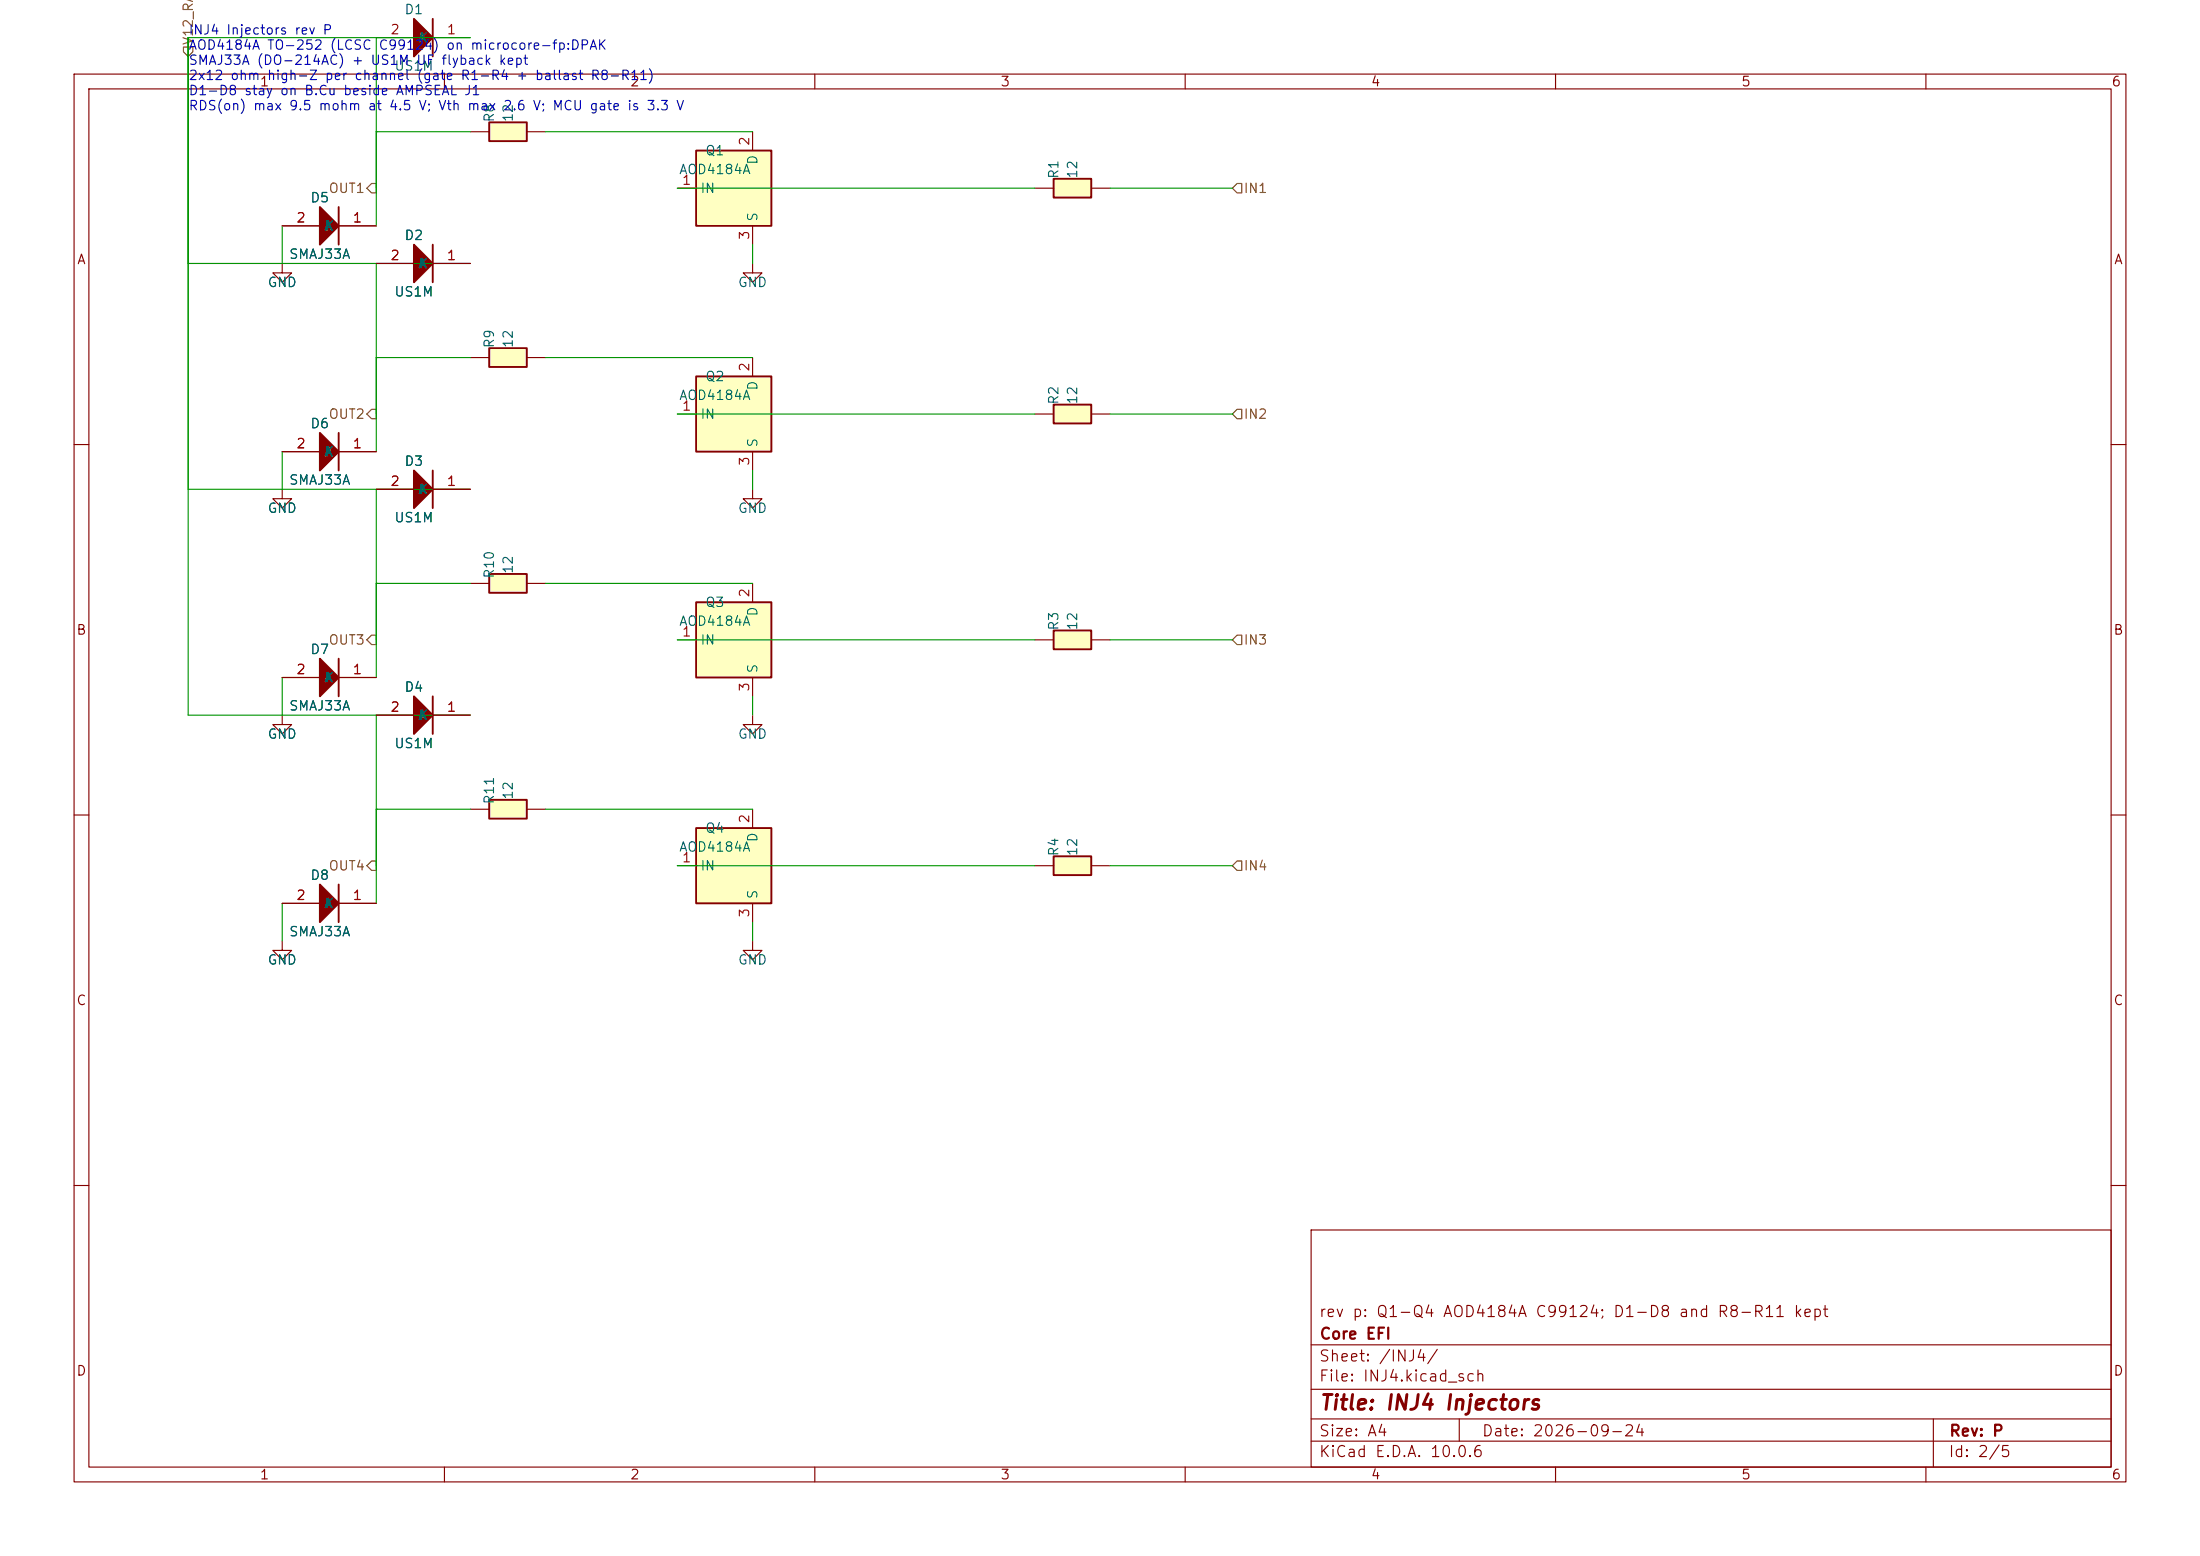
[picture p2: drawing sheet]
(kicad_sch
 (version 20231120)
 (generator "eeschema")
 (generator_version "8.0")
 (paper "A4")
 (title_block
  (title "INJ4 Injectors")
  (date "2026-09-24")
  (rev "P")
  (company "Core EFI")
  (comment 1 "rev p: Q1-Q4 AOD4184A C99124; D1-D8 and R8-R11 kept"))
 (lib_symbols
 (symbol "Power_Management:AUIPS2041L" (in_bom yes) (on_board yes)
    (property "Reference" "U" (at 3.81 1.27 0) (effects (font (size 1.27 1.27)) (justify left)))
    (property "Value" "AUIPS2041L" (at 3.81 -1.27 0) (effects (font (size 1.27 1.27)) (justify left)))
    (property "Footprint" "Package_TO_SOT_SMD:SOT-223-3_TabPin2" (at 0 0 0) (effects (font (size 1.27 1.27) italic) hide))
    (property "Datasheet" "https://www.infineon.com/dgdl/Infineon-AUIPS2041-DS-v01_00-EN.pdf?fileId=5546d4625a888733015aae147a9d4c57" (at 0 0 0) (effects (font (size 1.27 1.27)) hide))
    (symbol "AUIPS2041L_0_1"
    (rectangle (start -7.62 5.08) (end 2.54 -5.08) (stroke (width 0.254) (type default)) (fill (type background))))
    (symbol "AUIPS2041L_1_1"
    (pin input line (at -10.16 0 0) (length 2.54) (name "IN" (effects (font (size 1.27 1.27)))) (number "1" (effects (font (size 1.27 1.27)))))
    (pin passive line (at 0 7.62 270) (length 2.54) (name "D" (effects (font (size 1.27 1.27)))) (number "2" (effects (font (size 1.27 1.27)))))
    (pin power_in line (at 0 -7.62 90) (length 2.54) (name "S" (effects (font (size 1.27 1.27)))) (number "3" (effects (font (size 1.27 1.27)))))))
 (symbol "hellen-one-common:Res" (pin_numbers hide) (in_bom yes) (on_board yes)
    (property "Reference" "R" (at 3.81 2.54 0) (effects (font (size 1.27 1.27))))
    (property "Value" "Res" (at 5.08 -2.54 0) (effects (font (size 1.27 1.27))))
    (property "Footprint" "microcore-fp:R0603" (at 3.81 -3.81 0) (effects (font (size 1.27 1.27)) hide))
    (property "Datasheet" "" (at 0 0 0) (effects (font (size 1.27 1.27)) hide))
    (property "LCSC" "" (at 0 0 0) (effects (font (size 1.27 1.27))))
    (symbol "Res_1_0"
    (rectangle (start 2.54 -1.27) (end 7.62 1.27) (stroke (width 0.254) (type default)) (fill (type background)))
    (pin passive line (at 0 0 0) (length 2.54) (name "" (effects (font (size 1.27 1.27)))) (number "1" (effects (font (size 1.27 1.27)))))
    (pin passive line (at 10.16 0 180) (length 2.54) (name "" (effects (font (size 1.27 1.27)))) (number "2" (effects (font (size 1.27 1.27)))))))
 (symbol "hellen-one-common:+12V_RAW" (power) (pin_names (offset 0)) (in_bom yes) (on_board yes)
    (property "Reference" "#PWR" (at 0 -3.81 0) (effects (font (size 1.27 1.27)) hide))
    (property "Value" "+12V_RAW" (at 0 3.556 0) (effects (font (size 1.27 1.27))))
    (property "Footprint" "" (at 0 0 0) (effects (font (size 1.27 1.27)) hide))
    (property "Datasheet" "" (at 0 0 0) (effects (font (size 1.27 1.27)) hide))
    (symbol "+12V_RAW_0_1"
    (polyline (pts (xy -0.762 1.27) (xy 0 2.54)) (stroke (width 0) (type default)) (fill (type none)))
    (polyline (pts (xy 0 0) (xy 0 2.54)) (stroke (width 0) (type default)) (fill (type none)))
    (polyline (pts (xy 0 2.54) (xy 0.762 1.27)) (stroke (width 0) (type default)) (fill (type none))))
    (symbol "+12V_RAW_1_1"
    (pin power_in line (at 0 0 90) (length 0) hide (name "+12V_RAW" (effects (font (size 1.27 1.27)))) (number "1" (effects (font (size 1.27 1.27)))))))
 (symbol "hellen-one-common:1N4148WS" (in_bom yes) (on_board yes)
    (property "Reference" "D" (at 0 2.54 0) (effects (font (size 1.27 1.27))))
    (property "Value" "1N4148WS" (at 0 -3.81 0) (effects (font (size 1.27 1.27))))
    (property "Footprint" "microcore-fp:SOD-323" (at 2.54 -6.35 0) (effects (font (size 1.27 1.27)) hide))
    (property "Datasheet" "" (at 0 2.54 0) (effects (font (size 1.27 1.27)) hide))
    (property "LCSC" "C2128" (at 0 0 0) (effects (font (size 1.27 1.27)) hide))
    (symbol "1N4148WS_1_0"
    (polyline (pts (xy 2.54 2.54) (xy 2.54 -2.54)) (stroke (width 0.254) (type default)) (fill (type none)))
    (polyline (pts (xy 0 -2.54) (xy 2.54 0) (xy 0 2.54) (xy 0 -2.54)) (stroke (width 0.254) (type default)) (fill (type outline)))
    (pin passive line (at 7.62 0 180) (length 5.08) (name "K" (effects (font (size 1.27 1.27)))) (number "1" (effects (font (size 1.27 1.27)))))
    (pin passive line (at -5.08 0 0) (length 5.08) (name "A" (effects (font (size 1.27 1.27)))) (number "2" (effects (font (size 1.27 1.27)))))))
 (symbol "power:GND" (power) (pin_names (offset 0)) (in_bom yes) (on_board yes)
    (property "Reference" "#PWR" (at 0 -6.35 0) (effects (font (size 1.27 1.27)) hide))
    (property "Value" "GND" (at 0 -3.81 0) (effects (font (size 1.27 1.27))))
    (property "Footprint" "" (at 0 0 0) (effects (font (size 1.27 1.27)) hide))
    (property "Datasheet" "" (at 0 0 0) (effects (font (size 1.27 1.27)) hide))
    (symbol "GND_0_1"
    (polyline (pts (xy 0 0) (xy 0 -1.27) (xy 1.27 -1.27) (xy 0 -2.54) (xy -1.27 -1.27) (xy 0 -1.27)) (stroke (width 0) (type default)) (fill (type none))))
    (symbol "GND_1_1"
    (pin power_in line (at 0 0 270) (length 0) hide (name "GND" (effects (font (size 1.27 1.27)))) (number "1" (effects (font (size 1.27 1.27))))))))
 (symbol
  (lib_id "Power_Management:AUIPS2041L")
  (at 101.6 25.4 0)
  (unit 1)
  (exclude_from_sim no)
  (in_bom yes)
  (on_board yes)
  (dnp no)
  (property "Reference" "Q1" (at 96.52 20.32 0) (effects (font (size 1.27 1.27))))
  (property "Value" "AOD4184A" (at 96.52 22.86 0) (effects (font (size 1.27 1.27))))
  (property "Footprint" "microcore-fp:DPAK" (at 101.6 25.4 0) (effects (font (size 1.27 1.27)) (hide yes)))
  (property "Datasheet" "" (at 101.6 25.4 0) (effects (font (size 1.27 1.27)) (hide yes)))
  (pin "1")
  (pin "2")
  (pin "3"))
 (symbol
  (lib_id "hellen-one-common:Res")
  (at 139.7 25.4 0)
  (unit 1)
  (exclude_from_sim no)
  (in_bom yes)
  (on_board yes)
  (dnp no)
  (property "Reference" "R1" (at 142.24 22.86 90) (effects (font (size 1.27 1.27))))
  (property "Value" "12" (at 144.78 22.86 90) (effects (font (size 1.27 1.27))))
  (property "Footprint" "microcore-fp:R0603" (at 139.7 25.4 0) (effects (font (size 1.27 1.27)) (hide yes)))
  (property "Datasheet" "" (at 139.7 25.4 0) (effects (font (size 1.27 1.27)) (hide yes)))
  (pin "1")
  (pin "2"))
 (symbol
  (lib_id "power:GND")
  (at 101.6 35.56 0)
  (unit 1)
  (exclude_from_sim no)
  (in_bom yes)
  (on_board yes)
  (dnp no)
  (property "Reference" "#PWR01" (at 101.6 38.099999999999994 0) (effects (font (size 1.27 1.27)) (hide yes)))
  (property "Value" "GND" (at 101.6 38.099999999999994 0) (effects (font (size 1.27 1.27))))
  (property "Footprint" "" (at 101.6 25.4 0) (effects (font (size 1.27 1.27)) (hide yes)))
  (property "Datasheet" "" (at 101.6 25.4 0) (effects (font (size 1.27 1.27)) (hide yes)))
  (pin "1"))
 (symbol
  (lib_id "Power_Management:AUIPS2041L")
  (at 101.6 55.879999999999995 0)
  (unit 1)
  (exclude_from_sim no)
  (in_bom yes)
  (on_board yes)
  (dnp no)
  (property "Reference" "Q2" (at 96.52 50.8 0) (effects (font (size 1.27 1.27))))
  (property "Value" "AOD4184A" (at 96.52 53.339999999999996 0) (effects (font (size 1.27 1.27))))
  (property "Footprint" "microcore-fp:DPAK" (at 101.6 55.879999999999995 0) (effects (font (size 1.27 1.27)) (hide yes)))
  (property "Datasheet" "" (at 101.6 55.879999999999995 0) (effects (font (size 1.27 1.27)) (hide yes)))
  (pin "1")
  (pin "2")
  (pin "3"))
 (symbol
  (lib_id "hellen-one-common:Res")
  (at 139.7 55.879999999999995 0)
  (unit 1)
  (exclude_from_sim no)
  (in_bom yes)
  (on_board yes)
  (dnp no)
  (property "Reference" "R2" (at 142.24 53.339999999999996 90) (effects (font (size 1.27 1.27))))
  (property "Value" "12" (at 144.78 53.339999999999996 90) (effects (font (size 1.27 1.27))))
  (property "Footprint" "microcore-fp:R0603" (at 139.7 55.879999999999995 0) (effects (font (size 1.27 1.27)) (hide yes)))
  (property "Datasheet" "" (at 139.7 55.879999999999995 0) (effects (font (size 1.27 1.27)) (hide yes)))
  (pin "1")
  (pin "2"))
 (symbol
  (lib_id "power:GND")
  (at 101.6 66.03999999999999 0)
  (unit 1)
  (exclude_from_sim no)
  (in_bom yes)
  (on_board yes)
  (dnp no)
  (property "Reference" "#PWR02" (at 101.6 68.58 0) (effects (font (size 1.27 1.27)) (hide yes)))
  (property "Value" "GND" (at 101.6 68.58 0) (effects (font (size 1.27 1.27))))
  (property "Footprint" "" (at 101.6 55.879999999999995 0) (effects (font (size 1.27 1.27)) (hide yes)))
  (property "Datasheet" "" (at 101.6 55.879999999999995 0) (effects (font (size 1.27 1.27)) (hide yes)))
  (pin "1"))
 (symbol
  (lib_id "Power_Management:AUIPS2041L")
  (at 101.6 86.36 0)
  (unit 1)
  (exclude_from_sim no)
  (in_bom yes)
  (on_board yes)
  (dnp no)
  (property "Reference" "Q3" (at 96.52 81.28 0) (effects (font (size 1.27 1.27))))
  (property "Value" "AOD4184A" (at 96.52 83.82 0) (effects (font (size 1.27 1.27))))
  (property "Footprint" "microcore-fp:DPAK" (at 101.6 86.36 0) (effects (font (size 1.27 1.27)) (hide yes)))
  (property "Datasheet" "" (at 101.6 86.36 0) (effects (font (size 1.27 1.27)) (hide yes)))
  (pin "1")
  (pin "2")
  (pin "3"))
 (symbol
  (lib_id "hellen-one-common:Res")
  (at 139.7 86.36 0)
  (unit 1)
  (exclude_from_sim no)
  (in_bom yes)
  (on_board yes)
  (dnp no)
  (property "Reference" "R3" (at 142.24 83.82 90) (effects (font (size 1.27 1.27))))
  (property "Value" "12" (at 144.78 83.82 90) (effects (font (size 1.27 1.27))))
  (property "Footprint" "microcore-fp:R0603" (at 139.7 86.36 0) (effects (font (size 1.27 1.27)) (hide yes)))
  (property "Datasheet" "" (at 139.7 86.36 0) (effects (font (size 1.27 1.27)) (hide yes)))
  (pin "1")
  (pin "2"))
 (symbol
  (lib_id "power:GND")
  (at 101.6 96.52 0)
  (unit 1)
  (exclude_from_sim no)
  (in_bom yes)
  (on_board yes)
  (dnp no)
  (property "Reference" "#PWR03" (at 101.6 99.06 0) (effects (font (size 1.27 1.27)) (hide yes)))
  (property "Value" "GND" (at 101.6 99.06 0) (effects (font (size 1.27 1.27))))
  (property "Footprint" "" (at 101.6 86.36 0) (effects (font (size 1.27 1.27)) (hide yes)))
  (property "Datasheet" "" (at 101.6 86.36 0) (effects (font (size 1.27 1.27)) (hide yes)))
  (pin "1"))
 (symbol
  (lib_id "Power_Management:AUIPS2041L")
  (at 101.6 116.84 0)
  (unit 1)
  (exclude_from_sim no)
  (in_bom yes)
  (on_board yes)
  (dnp no)
  (property "Reference" "Q4" (at 96.52 111.76 0) (effects (font (size 1.27 1.27))))
  (property "Value" "AOD4184A" (at 96.52 114.3 0) (effects (font (size 1.27 1.27))))
  (property "Footprint" "microcore-fp:DPAK" (at 101.6 116.84 0) (effects (font (size 1.27 1.27)) (hide yes)))
  (property "Datasheet" "" (at 101.6 116.84 0) (effects (font (size 1.27 1.27)) (hide yes)))
  (pin "1")
  (pin "2")
  (pin "3"))
 (symbol
  (lib_id "hellen-one-common:Res")
  (at 139.7 116.84 0)
  (unit 1)
  (exclude_from_sim no)
  (in_bom yes)
  (on_board yes)
  (dnp no)
  (property "Reference" "R4" (at 142.24 114.3 90) (effects (font (size 1.27 1.27))))
  (property "Value" "12" (at 144.78 114.3 90) (effects (font (size 1.27 1.27))))
  (property "Footprint" "microcore-fp:R0603" (at 139.7 116.84 0) (effects (font (size 1.27 1.27)) (hide yes)))
  (property "Datasheet" "" (at 139.7 116.84 0) (effects (font (size 1.27 1.27)) (hide yes)))
  (pin "1")
  (pin "2"))
 (symbol
  (lib_id "power:GND")
  (at 101.6 127.0 0)
  (unit 1)
  (exclude_from_sim no)
  (in_bom yes)
  (on_board yes)
  (dnp no)
  (property "Reference" "#PWR04" (at 101.6 129.54 0) (effects (font (size 1.27 1.27)) (hide yes)))
  (property "Value" "GND" (at 101.6 129.54 0) (effects (font (size 1.27 1.27))))
  (property "Footprint" "" (at 101.6 116.84 0) (effects (font (size 1.27 1.27)) (hide yes)))
  (property "Datasheet" "" (at 101.6 116.84 0) (effects (font (size 1.27 1.27)) (hide yes)))
  (pin "1"))
 (hierarchical_label "V12_RAW"
  (shape input)
  (at 25.4 7.62 90)
  (effects (font (size 1.27 1.27)) (justify left)))
 (wire
  (pts (xy 25.4 7.62) (xy 25.4 5.08))
  (stroke (width 0) (type default)))
 (symbol
  (lib_id "hellen-one-common:Res")
  (at 63.5 17.78 0)
  (unit 1)
  (exclude_from_sim no)
  (in_bom yes)
  (on_board yes)
  (dnp no)
  (property "Reference" "R8" (at 66.04 15.240000000000002 90) (effects (font (size 1.27 1.27))))
  (property "Value" "12" (at 68.58 15.240000000000002 90) (effects (font (size 1.27 1.27))))
  (property "Footprint" "microcore-fp:R0603" (at 63.5 17.78 0) (effects (font (size 1.27 1.27)) (hide yes)))
  (property "Datasheet" "" (at 63.5 17.78 0) (effects (font (size 1.27 1.27)) (hide yes)))
  (property "LCSC" "C22783" (at 63.5 17.78 0) (effects (font (size 1.27 1.27)) (hide yes)))
  (pin "1")
  (pin "2"))
 (wire
  (pts (xy 50.8 17.78) (xy 63.5 17.78))
  (stroke (width 0) (type default)))
 (wire
  (pts (xy 73.66 17.78) (xy 101.6 17.78))
  (stroke (width 0) (type default)))
 (symbol
  (lib_id "hellen-one-common:1N4148WS")
  (at 55.88 5.080000000000002 0)
  (unit 1)
  (exclude_from_sim no)
  (in_bom yes)
  (on_board yes)
  (dnp no)
  (property "Reference" "D1" (at 55.88 1.2700000000000018 0) (effects (font (size 1.27 1.27))))
  (property "Value" "US1M" (at 55.88 8.890000000000002 0) (effects (font (size 1.27 1.27))))
  (property "Footprint" "microcore-fp:DO214AC" (at 55.88 5.080000000000002 0) (effects (font (size 1.27 1.27)) (hide yes)))
  (property "Datasheet" "" (at 55.88 5.080000000000002 0) (effects (font (size 1.27 1.27)) (hide yes)))
  (property "LCSC" "C112545" (at 55.88 5.080000000000002 0) (effects (font (size 1.27 1.27)) (hide yes)))
  (pin "1")
  (pin "2"))
 (wire
  (pts (xy 50.8 17.78) (xy 50.8 5.080000000000002))
  (stroke (width 0) (type default)))
 (wire
  (pts (xy 63.5 5.080000000000002) (xy 25.4 5.080000000000002))
  (stroke (width 0) (type default)))
 (wire
  (pts (xy 25.4 5.080000000000002) (xy 25.4 5.08))
  (stroke (width 0) (type default)))
 (symbol
  (lib_id "hellen-one-common:1N4148WS")
  (at 43.18 30.48 0)
  (unit 1)
  (exclude_from_sim no)
  (in_bom yes)
  (on_board yes)
  (dnp no)
  (property "Reference" "D5" (at 43.18 26.67 0) (effects (font (size 1.27 1.27))))
  (property "Value" "SMAJ33A" (at 43.18 34.29 0) (effects (font (size 1.27 1.27))))
  (property "Footprint" "microcore-fp:DO214AC" (at 43.18 30.48 0) (effects (font (size 1.27 1.27)) (hide yes)))
  (property "Datasheet" "" (at 43.18 30.48 0) (effects (font (size 1.27 1.27)) (hide yes)))
  (property "LCSC" "C143131" (at 43.18 30.48 0) (effects (font (size 1.27 1.27)) (hide yes)))
  (pin "1")
  (pin "2"))
 (wire
  (pts (xy 50.8 17.78) (xy 50.8 30.48))
  (stroke (width 0) (type default)))
 (symbol
  (lib_id "power:GND")
  (at 38.1 35.56 0)
  (unit 1)
  (exclude_from_sim no)
  (in_bom yes)
  (on_board yes)
  (dnp no)
  (property "Reference" "#PWR11" (at 38.1 38.1 0) (effects (font (size 1.27 1.27)) (hide yes)))
  (property "Value" "GND" (at 38.1 38.1 0) (effects (font (size 1.27 1.27))))
  (property "Footprint" "" (at 38.1 35.56 0) (effects (font (size 1.27 1.27)) (hide yes)))
  (property "Datasheet" "" (at 38.1 35.56 0) (effects (font (size 1.27 1.27)) (hide yes)))
  (pin "1"))
 (wire
  (pts (xy 38.1 30.48) (xy 38.1 35.56))
  (stroke (width 0) (type default)))
 (symbol
  (lib_id "hellen-one-common:Res")
  (at 63.5 48.26 0)
  (unit 1)
  (exclude_from_sim no)
  (in_bom yes)
  (on_board yes)
  (dnp no)
  (property "Reference" "R9" (at 66.04 45.72 90) (effects (font (size 1.27 1.27))))
  (property "Value" "12" (at 68.58 45.72 90) (effects (font (size 1.27 1.27))))
  (property "Footprint" "microcore-fp:R0603" (at 63.5 48.26 0) (effects (font (size 1.27 1.27)) (hide yes)))
  (property "Datasheet" "" (at 63.5 48.26 0) (effects (font (size 1.27 1.27)) (hide yes)))
  (property "LCSC" "C22783" (at 63.5 48.26 0) (effects (font (size 1.27 1.27)) (hide yes)))
  (pin "1")
  (pin "2"))
 (wire
  (pts (xy 50.8 48.26) (xy 63.5 48.26))
  (stroke (width 0) (type default)))
 (wire
  (pts (xy 73.66 48.26) (xy 101.6 48.26))
  (stroke (width 0) (type default)))
 (symbol
  (lib_id "hellen-one-common:1N4148WS")
  (at 55.88 35.56 0)
  (unit 1)
  (exclude_from_sim no)
  (in_bom yes)
  (on_board yes)
  (dnp no)
  (property "Reference" "D2" (at 55.88 31.750000000000004 0) (effects (font (size 1.27 1.27))))
  (property "Value" "US1M" (at 55.88 39.370000000000005 0) (effects (font (size 1.27 1.27))))
  (property "Footprint" "microcore-fp:DO214AC" (at 55.88 35.56 0) (effects (font (size 1.27 1.27)) (hide yes)))
  (property "Datasheet" "" (at 55.88 35.56 0) (effects (font (size 1.27 1.27)) (hide yes)))
  (property "LCSC" "C112545" (at 55.88 35.56 0) (effects (font (size 1.27 1.27)) (hide yes)))
  (pin "1")
  (pin "2"))
 (wire
  (pts (xy 50.8 48.26) (xy 50.8 35.56))
  (stroke (width 0) (type default)))
 (wire
  (pts (xy 63.5 35.56) (xy 25.4 35.56))
  (stroke (width 0) (type default)))
 (wire
  (pts (xy 25.4 35.56) (xy 25.4 5.08))
  (stroke (width 0) (type default)))
 (symbol
  (lib_id "hellen-one-common:1N4148WS")
  (at 43.18 60.959999999999994 0)
  (unit 1)
  (exclude_from_sim no)
  (in_bom yes)
  (on_board yes)
  (dnp no)
  (property "Reference" "D6" (at 43.18 57.14999999999999 0) (effects (font (size 1.27 1.27))))
  (property "Value" "SMAJ33A" (at 43.18 64.77 0) (effects (font (size 1.27 1.27))))
  (property "Footprint" "microcore-fp:DO214AC" (at 43.18 60.959999999999994 0) (effects (font (size 1.27 1.27)) (hide yes)))
  (property "Datasheet" "" (at 43.18 60.959999999999994 0) (effects (font (size 1.27 1.27)) (hide yes)))
  (property "LCSC" "C143131" (at 43.18 60.959999999999994 0) (effects (font (size 1.27 1.27)) (hide yes)))
  (pin "1")
  (pin "2"))
 (wire
  (pts (xy 50.8 48.26) (xy 50.8 60.959999999999994))
  (stroke (width 0) (type default)))
 (symbol
  (lib_id "power:GND")
  (at 38.1 66.03999999999999 0)
  (unit 1)
  (exclude_from_sim no)
  (in_bom yes)
  (on_board yes)
  (dnp no)
  (property "Reference" "#PWR12" (at 38.1 68.58 0) (effects (font (size 1.27 1.27)) (hide yes)))
  (property "Value" "GND" (at 38.1 68.58 0) (effects (font (size 1.27 1.27))))
  (property "Footprint" "" (at 38.1 66.03999999999999 0) (effects (font (size 1.27 1.27)) (hide yes)))
  (property "Datasheet" "" (at 38.1 66.03999999999999 0) (effects (font (size 1.27 1.27)) (hide yes)))
  (pin "1"))
 (wire
  (pts (xy 38.1 60.959999999999994) (xy 38.1 66.03999999999999))
  (stroke (width 0) (type default)))
 (symbol
  (lib_id "hellen-one-common:Res")
  (at 63.5 78.74 0)
  (unit 1)
  (exclude_from_sim no)
  (in_bom yes)
  (on_board yes)
  (dnp no)
  (property "Reference" "R10" (at 66.04 76.19999999999999 90) (effects (font (size 1.27 1.27))))
  (property "Value" "12" (at 68.58 76.19999999999999 90) (effects (font (size 1.27 1.27))))
  (property "Footprint" "microcore-fp:R0603" (at 63.5 78.74 0) (effects (font (size 1.27 1.27)) (hide yes)))
  (property "Datasheet" "" (at 63.5 78.74 0) (effects (font (size 1.27 1.27)) (hide yes)))
  (property "LCSC" "C22783" (at 63.5 78.74 0) (effects (font (size 1.27 1.27)) (hide yes)))
  (pin "1")
  (pin "2"))
 (wire
  (pts (xy 50.8 78.74) (xy 63.5 78.74))
  (stroke (width 0) (type default)))
 (wire
  (pts (xy 73.66 78.74) (xy 101.6 78.74))
  (stroke (width 0) (type default)))
 (symbol
  (lib_id "hellen-one-common:1N4148WS")
  (at 55.88 66.03999999999999 0)
  (unit 1)
  (exclude_from_sim no)
  (in_bom yes)
  (on_board yes)
  (dnp no)
  (property "Reference" "D3" (at 55.88 62.22999999999999 0) (effects (font (size 1.27 1.27))))
  (property "Value" "US1M" (at 55.88 69.85 0) (effects (font (size 1.27 1.27))))
  (property "Footprint" "microcore-fp:DO214AC" (at 55.88 66.03999999999999 0) (effects (font (size 1.27 1.27)) (hide yes)))
  (property "Datasheet" "" (at 55.88 66.03999999999999 0) (effects (font (size 1.27 1.27)) (hide yes)))
  (property "LCSC" "C112545" (at 55.88 66.03999999999999 0) (effects (font (size 1.27 1.27)) (hide yes)))
  (pin "1")
  (pin "2"))
 (wire
  (pts (xy 50.8 78.74) (xy 50.8 66.03999999999999))
  (stroke (width 0) (type default)))
 (wire
  (pts (xy 63.5 66.03999999999999) (xy 25.4 66.03999999999999))
  (stroke (width 0) (type default)))
 (wire
  (pts (xy 25.4 66.03999999999999) (xy 25.4 5.08))
  (stroke (width 0) (type default)))
 (symbol
  (lib_id "hellen-one-common:1N4148WS")
  (at 43.18 91.44 0)
  (unit 1)
  (exclude_from_sim no)
  (in_bom yes)
  (on_board yes)
  (dnp no)
  (property "Reference" "D7" (at 43.18 87.63 0) (effects (font (size 1.27 1.27))))
  (property "Value" "SMAJ33A" (at 43.18 95.25 0) (effects (font (size 1.27 1.27))))
  (property "Footprint" "microcore-fp:DO214AC" (at 43.18 91.44 0) (effects (font (size 1.27 1.27)) (hide yes)))
  (property "Datasheet" "" (at 43.18 91.44 0) (effects (font (size 1.27 1.27)) (hide yes)))
  (property "LCSC" "C143131" (at 43.18 91.44 0) (effects (font (size 1.27 1.27)) (hide yes)))
  (pin "1")
  (pin "2"))
 (wire
  (pts (xy 50.8 78.74) (xy 50.8 91.44))
  (stroke (width 0) (type default)))
 (symbol
  (lib_id "power:GND")
  (at 38.1 96.52 0)
  (unit 1)
  (exclude_from_sim no)
  (in_bom yes)
  (on_board yes)
  (dnp no)
  (property "Reference" "#PWR13" (at 38.1 99.06 0) (effects (font (size 1.27 1.27)) (hide yes)))
  (property "Value" "GND" (at 38.1 99.06 0) (effects (font (size 1.27 1.27))))
  (property "Footprint" "" (at 38.1 96.52 0) (effects (font (size 1.27 1.27)) (hide yes)))
  (property "Datasheet" "" (at 38.1 96.52 0) (effects (font (size 1.27 1.27)) (hide yes)))
  (pin "1"))
 (wire
  (pts (xy 38.1 91.44) (xy 38.1 96.52))
  (stroke (width 0) (type default)))
 (symbol
  (lib_id "hellen-one-common:Res")
  (at 63.5 109.22 0)
  (unit 1)
  (exclude_from_sim no)
  (in_bom yes)
  (on_board yes)
  (dnp no)
  (property "Reference" "R11" (at 66.04 106.67999999999999 90) (effects (font (size 1.27 1.27))))
  (property "Value" "12" (at 68.58 106.67999999999999 90) (effects (font (size 1.27 1.27))))
  (property "Footprint" "microcore-fp:R0603" (at 63.5 109.22 0) (effects (font (size 1.27 1.27)) (hide yes)))
  (property "Datasheet" "" (at 63.5 109.22 0) (effects (font (size 1.27 1.27)) (hide yes)))
  (property "LCSC" "C22783" (at 63.5 109.22 0) (effects (font (size 1.27 1.27)) (hide yes)))
  (pin "1")
  (pin "2"))
 (wire
  (pts (xy 50.8 109.22) (xy 63.5 109.22))
  (stroke (width 0) (type default)))
 (wire
  (pts (xy 73.66 109.22) (xy 101.6 109.22))
  (stroke (width 0) (type default)))
 (symbol
  (lib_id "hellen-one-common:1N4148WS")
  (at 55.88 96.52 0)
  (unit 1)
  (exclude_from_sim no)
  (in_bom yes)
  (on_board yes)
  (dnp no)
  (property "Reference" "D4" (at 55.88 92.71 0) (effects (font (size 1.27 1.27))))
  (property "Value" "US1M" (at 55.88 100.33 0) (effects (font (size 1.27 1.27))))
  (property "Footprint" "microcore-fp:DO214AC" (at 55.88 96.52 0) (effects (font (size 1.27 1.27)) (hide yes)))
  (property "Datasheet" "" (at 55.88 96.52 0) (effects (font (size 1.27 1.27)) (hide yes)))
  (property "LCSC" "C112545" (at 55.88 96.52 0) (effects (font (size 1.27 1.27)) (hide yes)))
  (pin "1")
  (pin "2"))
 (wire
  (pts (xy 50.8 109.22) (xy 50.8 96.52))
  (stroke (width 0) (type default)))
 (wire
  (pts (xy 63.5 96.52) (xy 25.4 96.52))
  (stroke (width 0) (type default)))
 (wire
  (pts (xy 25.4 96.52) (xy 25.4 5.08))
  (stroke (width 0) (type default)))
 (symbol
  (lib_id "hellen-one-common:1N4148WS")
  (at 43.18 121.92 0)
  (unit 1)
  (exclude_from_sim no)
  (in_bom yes)
  (on_board yes)
  (dnp no)
  (property "Reference" "D8" (at 43.18 118.11 0) (effects (font (size 1.27 1.27))))
  (property "Value" "SMAJ33A" (at 43.18 125.73 0) (effects (font (size 1.27 1.27))))
  (property "Footprint" "microcore-fp:DO214AC" (at 43.18 121.92 0) (effects (font (size 1.27 1.27)) (hide yes)))
  (property "Datasheet" "" (at 43.18 121.92 0) (effects (font (size 1.27 1.27)) (hide yes)))
  (property "LCSC" "C143131" (at 43.18 121.92 0) (effects (font (size 1.27 1.27)) (hide yes)))
  (pin "1")
  (pin "2"))
 (wire
  (pts (xy 50.8 109.22) (xy 50.8 121.92))
  (stroke (width 0) (type default)))
 (symbol
  (lib_id "power:GND")
  (at 38.1 127.0 0)
  (unit 1)
  (exclude_from_sim no)
  (in_bom yes)
  (on_board yes)
  (dnp no)
  (property "Reference" "#PWR14" (at 38.1 129.54 0) (effects (font (size 1.27 1.27)) (hide yes)))
  (property "Value" "GND" (at 38.1 129.54 0) (effects (font (size 1.27 1.27))))
  (property "Footprint" "" (at 38.1 127.0 0) (effects (font (size 1.27 1.27)) (hide yes)))
  (property "Datasheet" "" (at 38.1 127.0 0) (effects (font (size 1.27 1.27)) (hide yes)))
  (pin "1"))
 (wire
  (pts (xy 38.1 121.92) (xy 38.1 127.0))
  (stroke (width 0) (type default)))
 (hierarchical_label "IN1"
  (shape input)
  (at 166.37 25.4 0)
  (effects (font (size 1.27 1.27)) (justify left)))
 (hierarchical_label "OUT1"
  (shape output)
  (at 50.8 25.4 180)
  (effects (font (size 1.27 1.27)) (justify right)))
 (hierarchical_label "IN2"
  (shape input)
  (at 166.37 55.879999999999995 0)
  (effects (font (size 1.27 1.27)) (justify left)))
 (hierarchical_label "OUT2"
  (shape output)
  (at 50.8 55.879999999999995 180)
  (effects (font (size 1.27 1.27)) (justify right)))
 (hierarchical_label "IN3"
  (shape input)
  (at 166.37 86.36 0)
  (effects (font (size 1.27 1.27)) (justify left)))
 (hierarchical_label "OUT3"
  (shape output)
  (at 50.8 86.36 180)
  (effects (font (size 1.27 1.27)) (justify right)))
 (hierarchical_label "IN4"
  (shape input)
  (at 166.37 116.84 0)
  (effects (font (size 1.27 1.27)) (justify left)))
 (hierarchical_label "OUT4"
  (shape output)
  (at 50.8 116.84 180)
  (effects (font (size 1.27 1.27)) (justify right)))
 (text "INJ4 Injectors rev P\nAOD4184A TO-252 (LCSC C99124) on microcore-fp:DPAK\nSMAJ33A (DO-214AC) + US1M UF flyback kept\n2x12 ohm high-Z per channel (gate R1-R4 + ballast R8-R11)\nD1-D8 stay on B.Cu beside AMPSEAL J1\nRDS(on) max 9.5 mohm at 4.5 V; Vth max 2.6 V; MCU gate is 3.3 V"
  (at 25.4 15.24 0)
  (effects (font (size 1.27 1.27)) (justify left bottom)))
 (wire
  (pts (xy 50.8 25.4) (xy 50.8 17.78))
  (stroke (width 0) (type default)))
 (wire
  (pts (xy 50.8 17.78) (xy 50.8 17.78))
  (stroke (width 0) (type default)))
 (wire
  (pts (xy 101.6 33.02) (xy 101.6 35.56))
  (stroke (width 0) (type default)))
 (wire
  (pts (xy 166.37 25.4) (xy 149.86 25.4))
  (stroke (width 0) (type default)))
 (wire
  (pts (xy 139.7 25.4) (xy 91.44 25.4))
  (stroke (width 0) (type default)))
 (wire
  (pts (xy 50.8 55.88) (xy 50.8 48.26))
  (stroke (width 0) (type default)))
 (wire
  (pts (xy 50.8 48.26) (xy 50.8 48.26))
  (stroke (width 0) (type default)))
 (wire
  (pts (xy 101.6 63.5) (xy 101.6 66.04))
  (stroke (width 0) (type default)))
 (wire
  (pts (xy 166.37 55.88) (xy 149.86 55.88))
  (stroke (width 0) (type default)))
 (wire
  (pts (xy 139.7 55.88) (xy 91.44 55.88))
  (stroke (width 0) (type default)))
 (wire
  (pts (xy 50.8 86.36) (xy 50.8 78.74))
  (stroke (width 0) (type default)))
 (wire
  (pts (xy 50.8 78.74) (xy 50.8 78.74))
  (stroke (width 0) (type default)))
 (wire
  (pts (xy 101.6 93.98) (xy 101.6 96.52))
  (stroke (width 0) (type default)))
 (wire
  (pts (xy 166.37 86.36) (xy 149.86 86.36))
  (stroke (width 0) (type default)))
 (wire
  (pts (xy 139.7 86.36) (xy 91.44 86.36))
  (stroke (width 0) (type default)))
 (wire
  (pts (xy 50.8 116.84) (xy 50.8 109.22))
  (stroke (width 0) (type default)))
 (wire
  (pts (xy 50.8 109.22) (xy 50.8 109.22))
  (stroke (width 0) (type default)))
 (wire
  (pts (xy 101.6 124.46) (xy 101.6 127))
  (stroke (width 0) (type default)))
 (wire
  (pts (xy 166.37 116.84) (xy 149.86 116.84))
  (stroke (width 0) (type default)))
 (wire
  (pts (xy 139.7 116.84) (xy 91.44 116.84))
  (stroke (width 0) (type default)))
 (sheet_instances
  (path ""
   (page "2"))))
